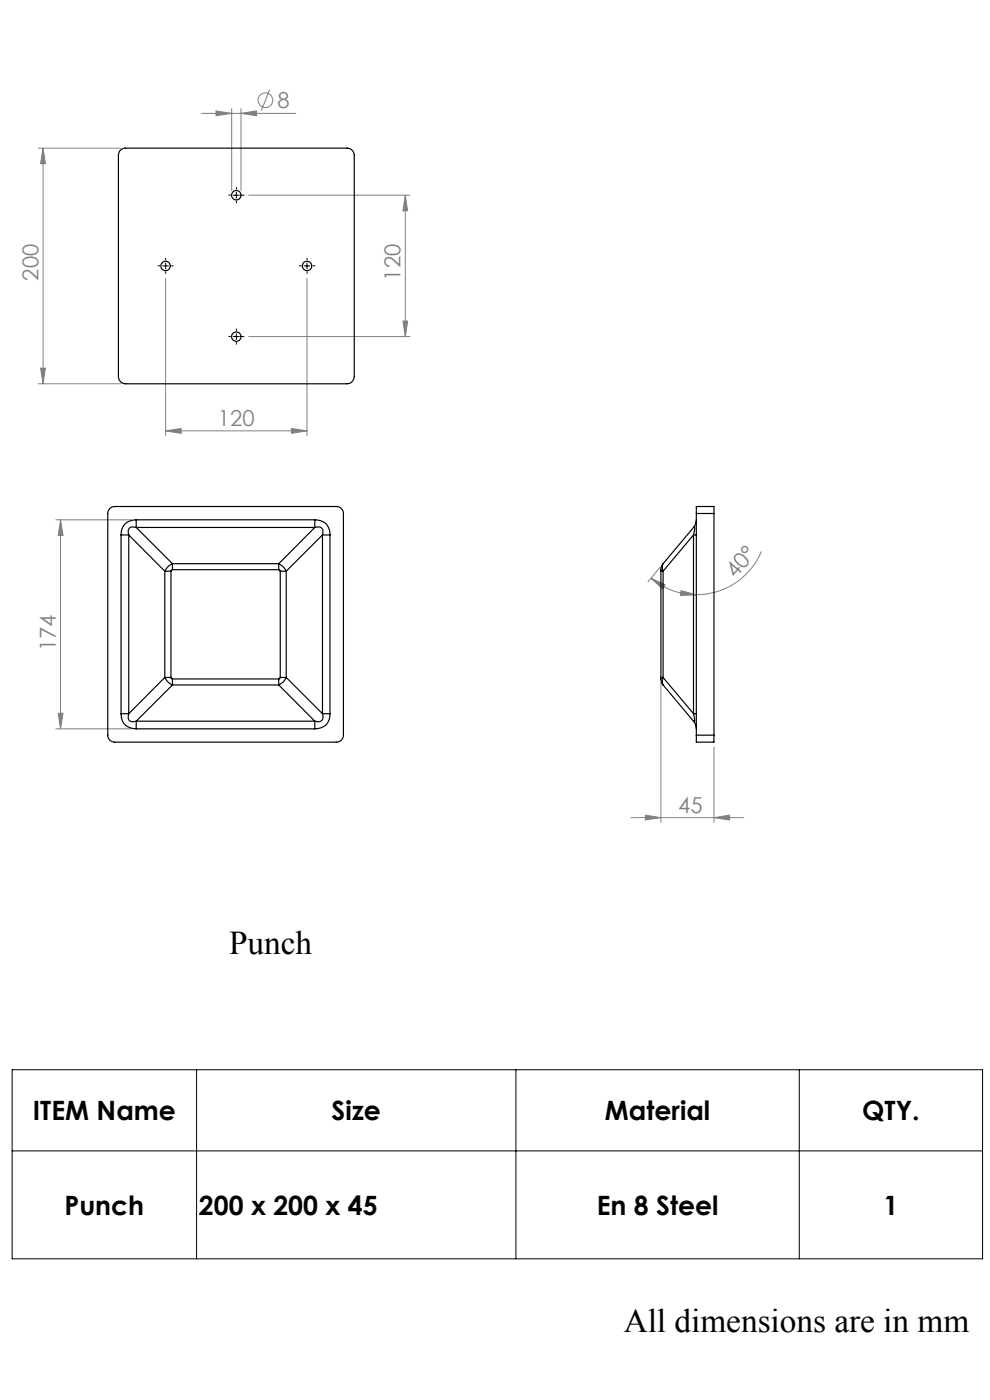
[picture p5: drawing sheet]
<svg xmlns="http://www.w3.org/2000/svg" width="210mm" height="297mm" viewBox="0 0 210 297" stroke-linecap="round" stroke-linejoin="round" font-family="sans-serif">
<g fill="none" stroke="#808080" stroke-width=".21">
<path d="M57.2 19l-1.8 4.5M8.1 31.4h17.5M9.1 31.4v50M9.1 31.4l.5 3.3h-1zM42.8 24.1h20M45.8 23.5l3.3 .6-3.3 .4zM49.1 23v17.4M51.1 24.1l3.3-.6v1zM51.1 23v17.4M35.1 59.1v33.3M52.7 41.4h34.3M65.1 59.1v33.3"/>
<path d="M86 41.4v30M86 41.4l.5 3.3h-1zM8.6 78.1h1l-.5 3.3zM52.7 71.4h34.3M85.5 68.1h1l-.5 3.3zM8.1 81.4h17.5M35.1 91.4l3.3-.5v1zM35.1 91.4h30M61.8 90.9l3.3 .5-3.3 .5zM11.9 110.3h16M12.8 110.3v44.3M12.8 110.3l.6 3.3h-1.1z"/>
<path d="M161.5 117a15.1 15.1 0 0 1-13.8 9.2M138.1 122.7l3 1.4-.6 .8zM138.1 122.7a15.1 15.1 0 0 0 9.6 3.5M140 120.3l-2.6 3.1M144.5 125.3l3.2 .9-3.3 .1zM11.9 154.6h16M12.3 151.3h1.1l-.6 3.3zM140.2 144.7v29.7M151.4 158.5v15.9M133.8 173.5h24M136.9 172.9l3.3 .6-3.3 .5zM151.4 173.5l3.4-.6v1.1z"/>
<circle cx="56.3" cy="21.3" r="1.55"/>
</g>
<g fill="none" stroke="#000" stroke-width=".21">
<path d="M34.5 56.4h1.2M35.1 55.8v1.2M49.5 41.4h1.3M50.1 40.8v1.2M64.5 56.4h1.3M65.1 55.8v1.2M49.5 71.4h1.3M50.1 70.8v1.2M2.6 226.9h205.8v40.1h-205.8zM41.7 226.9v40.1M109.4 226.9v40.1M169.5 226.9v40.1"/>
<path d="M2.6 244.2h205.8"/>
</g>
<g fill="none" stroke="#000" stroke-width=".21" stroke-dasharray="15.2 1.3 1.3 1.3">
<path d="M33.9 56.4h-.4M35.1 55.1v-.3M35.1 57.6v.4M36.4 56.4h.4M48.9 41.4h-.4M50.1 40.1v-.3M50.1 42.6v.4M51.4 41.4h.4M63.9 56.4h-.4M65.1 55.1v-.3M65.1 57.6v.4M66.4 56.4h.4"/>
<path d="M48.9 71.4h-.4M50.1 70.1v-.3M50.1 72.6v.4M51.4 71.4h.4"/>
</g>
<g fill="#808080">
<path d="M136.9 172.9l3.3 .6-3.3 .5zM151.4 173.5l3.4-.6v1.1zM45.8 23.5l3.3 .6-3.3 .4zM51.1 24.1l3.3-.6v1zM35.1 91.4l3.3-.5v1zM61.8 90.9l3.3 .5-3.3 .5z"/>
<path d="M138.1 122.7l3 1.4-.6 .8zM144.5 125.3l3.2 .9-3.3 .1z"/>
<path d="M12.8 110.3l.6 3.3h-1.1zM12.3 151.3h1.1l-.6 3.3zM9.1 31.4l.5 3.3h-1zM8.6 78.1h1l-.5 3.3zM86 41.4l.5 3.3h-1zM85.5 68.1h1l-.5 3.3z"/>
</g>
<g fill="none" stroke="#000" stroke-width=".25">
<path d="M25.6 31.9l.8-.5h47.2a1.51 1.51 0 0 1 1.5 1.5v47a1.57 1.57 0 0 1-1.5 1.5h-47a1.57 1.57 0 0 1-1.5-1.5v-47l.3-.8zM23.3 107.9l.5-.3 .5-.1h47a1.51 1.51 0 0 1 1.5 1.4v47.1a1.51 1.51 0 0 1-1.5 1.4h-47a1.45 1.45 0 0 1-1.4-1.4v-47.3zM25.7 113.5h1.6M25.7 113.5v37.9M27.3 113.5l7.7 7.7M27.3 113.5v37.9M28.9 111.9a1.14 1.14 0 0 0-1.5 .1 1.14 1.14 0 0 0-.1 1.5M28.9 110.3a2.97 2.97 0 0 0-3.2 3.2M28.9 110.3v1.6M28.9 111.9l7.7 7.7M28.9 111.9h37.9M28.9 110.3h37.9"/>
<path d="M36.6 119.6l-1 .6-.6 1M36.6 119.6v1.3M36.6 119.6h22.5M59.1 119.6v1.3M59.1 119.6l1 .6 .6 1M66.8 111.9a1.16 1.16 0 0 1 1.4 .1 1.16 1.16 0 0 1 .2 1.5M66.8 110.3a2.93 2.93 0 0 1 3.2 3.2M66.8 110.3v1.6M66.8 111.9l-7.7 7.7M68.4 113.5h1.6M68.4 113.5l-7.7 7.7M68.4 113.5v37.9"/>
<path d="M70 113.5v37.9M140.7 119.6l-.2 .6 .2 1M140.7 119.6l-.4 .8-.1 .8M147.1 113.5h.6M147.1 111.9l.2-.1 .1 .1-.3 1.6M147.1 113.5v37.9M147.1 111.9l-6.4 7.7M147.1 113.5l-6.4 7.7M147.7 108.9v-1.4h3.7v1.4M147.7 110.3l-.2 .9-.4 .7M147.7 108.9v47.1M147.7 108.9h3.7"/>
<path d="M151.4 108.9v47.1M35 121.2h1.3M35 121.2v22.5M36.3 121.2v22.5M36.6 120.9l-.3 .3M36.6 120.9h22.5M59.1 120.9l.3 .3M59.4 121.2h1.3M59.4 121.2v22.5M60.7 121.2v22.5M140.2 121.2h.5M140.2 121.2v22.5"/>
<path d="M140.7 121.2v22.5M25.7 151.4h1.6M25.7 151.4a2.97 2.97 0 0 0 3.2 3.2M27.3 151.4a1.11 1.11 0 0 0 .7 1.7l.9-.1M28.9 153v1.6M28.9 153h37.9M28.9 154.6h37.9M35 143.7l.6 1 1 .6M35 143.7h1.3M35 143.7l-7.7 7.7M36.3 143.7l.3 .3M36.6 144v1.3"/>
<path d="M36.6 144h22.5M36.6 145.3h22.5M36.6 145.3l-7.7 7.7M59.1 144v1.3M59.1 145.3l7.7 7.7M59.4 143.7l-.3 .3M59.4 143.7h1.3M60.7 143.7l-.6 1-1 .6M60.7 143.7l7.7 7.7M66.8 153v1.6M68.4 151.4a1.16 1.16 0 0 1-.2 1.5 1.16 1.16 0 0 1-1.4 .1M68.4 151.4h1.6"/>
<path d="M70 151.4a2.93 2.93 0 0 1-3.2 3.2M140.2 143.7l.1 .9 .4 .7M140.2 143.7h.5M140.7 143.7l-.2 1 .2 .6M140.7 143.7l6.4 7.7M140.7 145.3l6.4 7.7M147.1 153l.4 .7 .2 .9M147.1 151.4l.3 1.3-.1 .4-.2-.1M147.1 151.4h.6M147.7 156v1.4h3.7v-1.4M147.7 156h3.7"/>
<circle cx="35.1" cy="56.4" r=".99"/>
<circle cx="50.1" cy="41.4" r="1"/>
<circle cx="65.1" cy="56.4" r=".99"/>
<circle cx="50.1" cy="71.4" r="1"/>
</g>
<g font-size="7.1">
<text x="48.6" y="202.5">Punch</text>
<text x="132.3" y="282.6">All dimensions are in mm</text>
</g>
<g font-size="5.6">
<text x="7" y="237.7">ITEM Name</text>
<text x="70.3" y="237.7">Size</text>
<text x="128.3" y="237.7">Material</text>
<text x="182.9" y="237.7">QTY.</text>
<text x="13.7" y="257.7">Punch</text>
<text x="42.2" y="257.7">200 x 200 x 45</text>
<text x="126.6" y="257.7">En 8 Steel</text>
<text x="187.4" y="257.7">1</text>
</g>
<g font-size="4.7" fill="#808080">
<text x="58.9" y="23">8</text>
<text x="8.1" y="59.5" transform="rotate(-90 8.1 59.5)">200</text>
<text x="85" y="59.5" transform="rotate(-90 85 59.5)">120</text>
<text x="46.2" y="90.4">120</text>
<text x="156" y="122.9" transform="rotate(-49 156 122.9)">40°</text>
<text x="11.9" y="138.2" transform="rotate(-90 11.9 138.2)">174</text>
<text x="143.9" y="172.4">45</text>
</g>
</svg>
